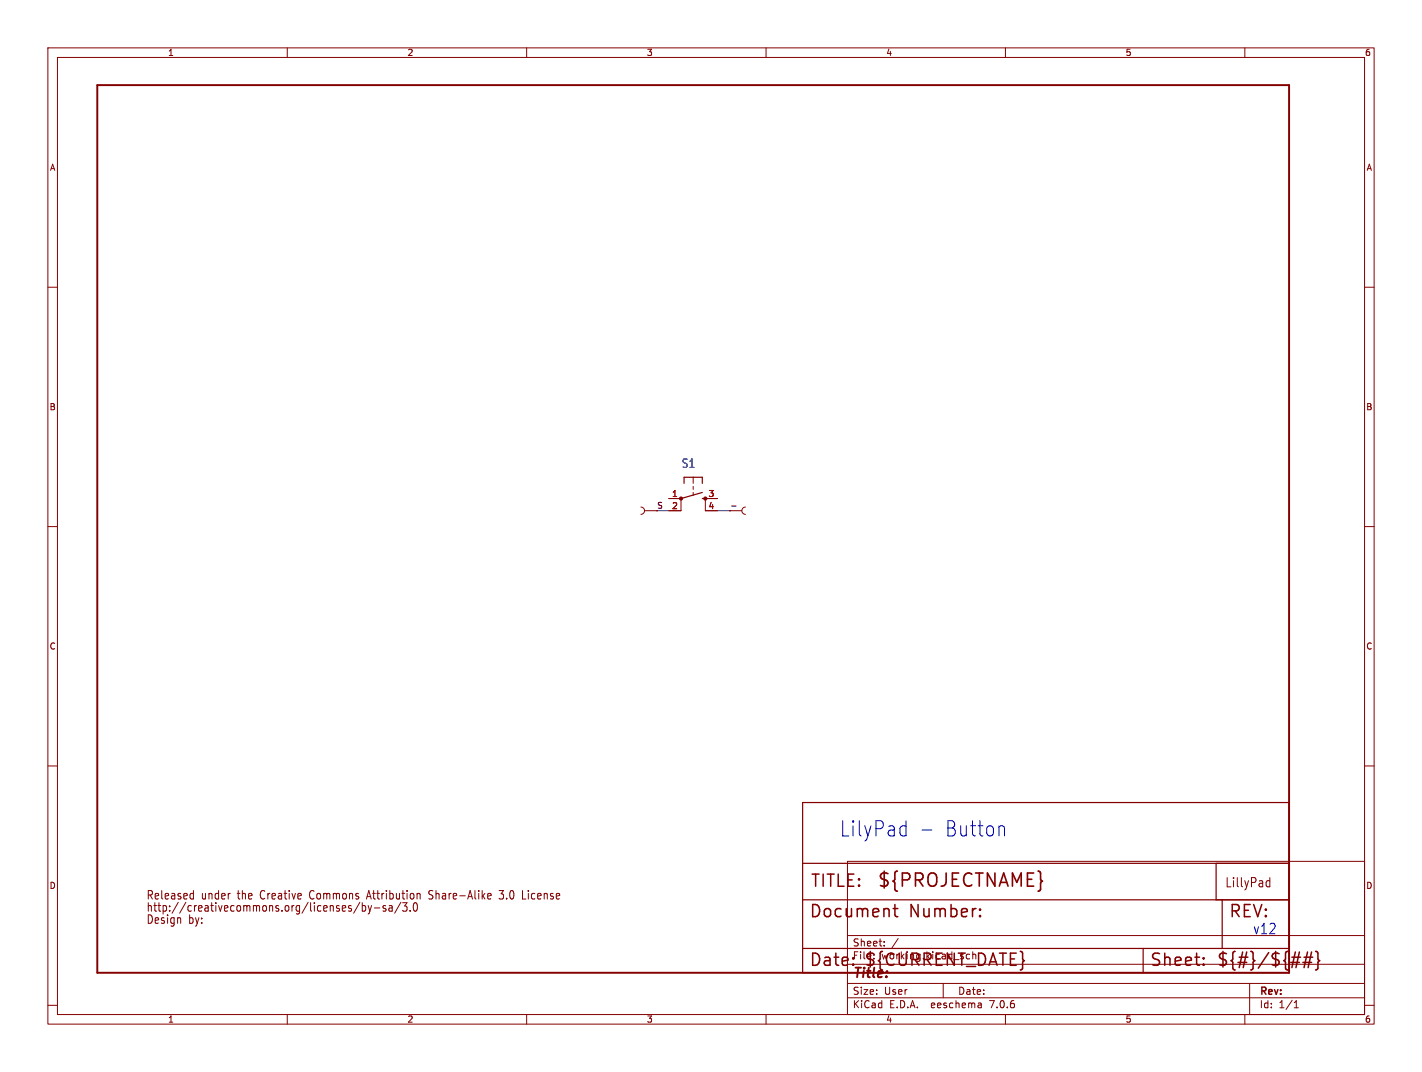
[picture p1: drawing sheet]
<svg xmlns="http://www.w3.org/2000/svg" width="297mm" height="224mm" viewBox="0 0 297 224" stroke-linecap="round" stroke-linejoin="round" font-family="sans-serif">
<g fill="none" stroke="#840000" stroke-width=".21">
<path d="M10 10h277v203.9h-277zM12 12h273v199.9h-273zM60 10v2M110 10v2M160 10v2M210 10v2M260 10v2M10 60h2M285 60h2M144.8 99.7v1.3M10 110h2M133.9 105.9a.76 .76 0 0 1 .7 .8 .76 .76 0 0 1-.7 .7"/>
<path d="M134.6 106.7h2.6M139.7 104.1h2.5v2.6h-2.5M144.8 101.6v.6M144.8 102.9v.6M149.9 104.1h-2.6v2.6h2.6M152.4 106.7h.1M152.4 106.7h2.5M155.7 105.9a.76 .76 0 0 0-.8 .8 .76 .76 0 0 0 .8 .7M285 110h2M10 160h2M285 160h2M177 179.9h108v32h-108z"/>
<path d="M40 186.6l.4 .1M40.4 186v1.8M40.4 187.7l-.4 .1M75.2 188.5l-1.3 2.3M75.7 188.6v1.7M75.7 189.2h.4l.3 .3-.2 .8h-.5M76.7 187.3h.7M76.9 189.2l.3 1.1M77 186l-.5 1.8M77.2 190.3l-.3 .6M77.6 189.2l-.4 1.1M78.2 189.7h1.1"/>
<path d="M80.6 189.2h-.4l-.2 .2 .1 .3 .5 .1v.5h-.6M81.3 189.2h.6v1.1M81.9 189.6l-.5 .1-.2 .2 .2 .4h.5M83.7 188.5l-1.3 2.3M85 188.6l-.5 .6 .4 .2v.8l-.2 .1h-.4l-.2-.1M85.7 190.2v.1M86.4 188.9l-.1 .8 .2 .5 .2 .1h.3l.1-.3v-1.1M89.6 187.7l.5 .1M90.2 186h-.4l-.2 .4 .1 .4 .4 .2M102.4 186.6l.2 .4-.7 .2M102.5 187.7l-.1 .1M104.2 187.6l.3 .2 .5-.1"/>
<path d="M104.2 186h1l-.5 .7 .3 .1M109.1 187.8h.7M177 195.4h108M184.7 197.5v.1M184.7 196.7v.1M187.6 196l-1.3 2M264.5 185.1l.3 .1h.4M265.2 183.3v1.9M265.2 184.1l-.4-.1-.3 .1M10 210h2M60 211.9v2M110 211.9v2"/>
<path d="M160 211.9v2M177 208.4h108M177 205.4h108M177 201.4h108M197 205.4v3M204.9 209.6l.1 .9M205 210.4l-.2 .1M205 209.9h-.2M210 211.9v2M260 211.9v2M261 205.4v6.5M270.3 210.5h.9"/>
<path d="M270.3 209.4l.4-.4v1.5M285 210h2"/>
</g>
<path d="M142.9 101v-1.3h3.8v1.3M146.7 102.9l-4.5 1.2M146.7 104.1h.6M167.6 167.6h101.6v35.6h-101.6zM167.6 188h101.6M167.6 180.3h101.6M167.6 198.1h101.6M238.8 198.1v5.1M254 180.3v7.7M255.3 188v10.1" fill="none" stroke="#840000" stroke-width=".25"/>
<g fill="none" stroke="#840000" stroke-width=".32">
<path d="M186.5 189.8h1M186.9 188.9v2.2l.1 .3 .5 .1M204.7 191.2l.1 .2-.1 .1M204.7 191.2l-.1 .2 .1 .1M204.7 189.9v.2M204.7 191.2v.3M204.7 189.9l.1 .1-.1 .1M204.7 189.9l-.1 .1 .1 .1M269.8 199.9h1.8M271.4 198.9l-.7 3.2M272.4 199.9h1.8M273.1 198.9l-.7 3.2"/>
<path d="M273.9 198.9l-.7 3.2M274.8 198.7l.3 .2 .2 .2v1.2l.3 .4-.3 .3v1.2l-.2 .3-.3 .1M178.2 201.4l.1 .1-.1 .1M251.4 201.4l.1 .1-.1 .1M251.4 201.4l-.1 .1 .1 .1M251.4 200.1v.2M251.4 201.4v.2M251.4 200.1l.1 .1-.1 .1M251.4 200.1l-.1 .1 .1 .1M269.6 201h1.8M272.1 201h1.8"/>
</g>
<path d="M20.3 17.8h248.9v185.4h-248.9z" fill="none" stroke="#840000" stroke-width=".41"/>
<g fill="#840000" stroke="#840000" stroke-width=".21">
<circle cx="142.2" cy="104.1" r=".33"/>
<circle cx="147.3" cy="104.1" r=".33"/>
</g>
<path d="M152.8 105.7h.9" fill="none" stroke="#0f0f0f" stroke-width=".21"/>
<path d="M188.5 172.5l.7 .1M189.2 171.4v3.2M189.2 174.5l-.7 .1M192.6 173.4h2M209 172.5h.4l.4 .5v1.6" fill="none" stroke="#0000c2" stroke-width=".21"/>
<path d="M137.2 106.7h2.5M149.9 106.7h2.5" fill="none" stroke="#009600" stroke-width=".21"/>
<g font-size="4.4" fill="#0000c2">
<text x="175.3" y="175">LilyPad</text>
<text x="197.1" y="175">Button</text>
</g>
<text font-size="3.8" fill="#840000" x="183.1" y="185.7">${PROJECTNAME}</text>
<g font-size="3.5" fill="#840000">
<text x="169.2" y="185.7">TITLE:</text>
<text x="168.9" y="192.1">Document</text>
<text x="189.9" y="192.1">Number:</text>
<text x="256.5" y="192.1">REV:</text>
<text x="168.9" y="202.2">Date:</text>
<text x="180.3" y="202.2">${CURRENT_DATE}</text>
<text x="240" y="202.2">Sheet:</text>
<text x="254" y="202.2">${#}/${##}</text>
</g>
<text font-size="3" fill="#0000c2" x="261.6" y="195.3">v12</text>
<text font-size="2.8" fill="#840000" x="178" y="204.8">Title:</text>
<text font-size="2.7" fill="#840000" x="255.8" y="185.6">LillyPad</text>
<text font-size="2.5" fill="#006464" x="142.3" y="97.9">S1</text>
<g font-size="2.5" fill="#840000">
<text x="30.5" y="190.7">http://creativecommons.org/licenses/by-sa/3.0</text>
<text x="30.5" y="188.2">Released</text>
<text x="42" y="188.2">under</text>
<text x="49.8" y="188.2">the</text>
<text x="54.7" y="188.2">Creative</text>
<text x="65.3" y="188.2">Commons</text>
<text x="77.6" y="188.2">Attribution</text>
<text x="90.7" y="188.2">Share-Alike</text>
<text x="105.7" y="188.2">3.0</text>
<text x="110.8" y="188.2">License</text>
<text x="30.5" y="193.2">Design</text>
<text x="39.4" y="193.2">by:</text>
</g>
<g font-size="2.1" fill="#840000">
<text x="178" y="197.9">Sheet:</text>
<text x="178" y="200.6">File:</text>
<text x="184.1" y="200.6">working.kicad_sch</text>
<text x="178" y="208">Size:</text>
<text x="184.7" y="208">User</text>
<text x="200" y="208">Date:</text>
<text x="263" y="208.2">Rev:</text>
<text x="178" y="210.8">KiCad</text>
<text x="185.7" y="210.8">E.D.A.</text>
<text x="194.6" y="210.8">eeschema</text>
<text x="207" y="210.8">7.0.6</text>
<text x="263" y="210.8">Id:</text>
<text x="267.1" y="210.8">1/1</text>
</g>
<g font-size="1.8" fill="#840000">
<text x="35" y="11.9">1</text>
<text x="85" y="11.9">2</text>
<text x="135" y="11.9">3</text>
<text x="185" y="11.9">4</text>
<text x="235" y="11.9">5</text>
<text x="285" y="11.9">6</text>
<text x="10.3" y="35.9">A</text>
<text x="285.3" y="35.9">A</text>
<text x="10.3" y="85.9">B</text>
<text x="285.3" y="85.9">B</text>
<text x="10.3" y="135.9">C</text>
<text x="285.3" y="135.9">C</text>
<text x="10.3" y="185.9">D</text>
<text x="285.3" y="185.9">D</text>
<text x="35" y="213.8">1</text>
<text x="85" y="213.8">2</text>
<text x="135" y="213.8">3</text>
<text x="185" y="213.8">4</text>
<text x="235" y="213.8">5</text>
<text x="285" y="213.8">6</text>
</g>
<g font-size="1.8" fill="#a90000">
<text x="140.3" y="103.9">1</text>
<text x="140.3" y="106.4">2</text>
<text x="147.9" y="103.9">3</text>
<text x="147.9" y="106.4">4</text>
</g>
<text font-size="1.7" fill="#840000" x="137.2" y="106.3">S</text>
</svg>
